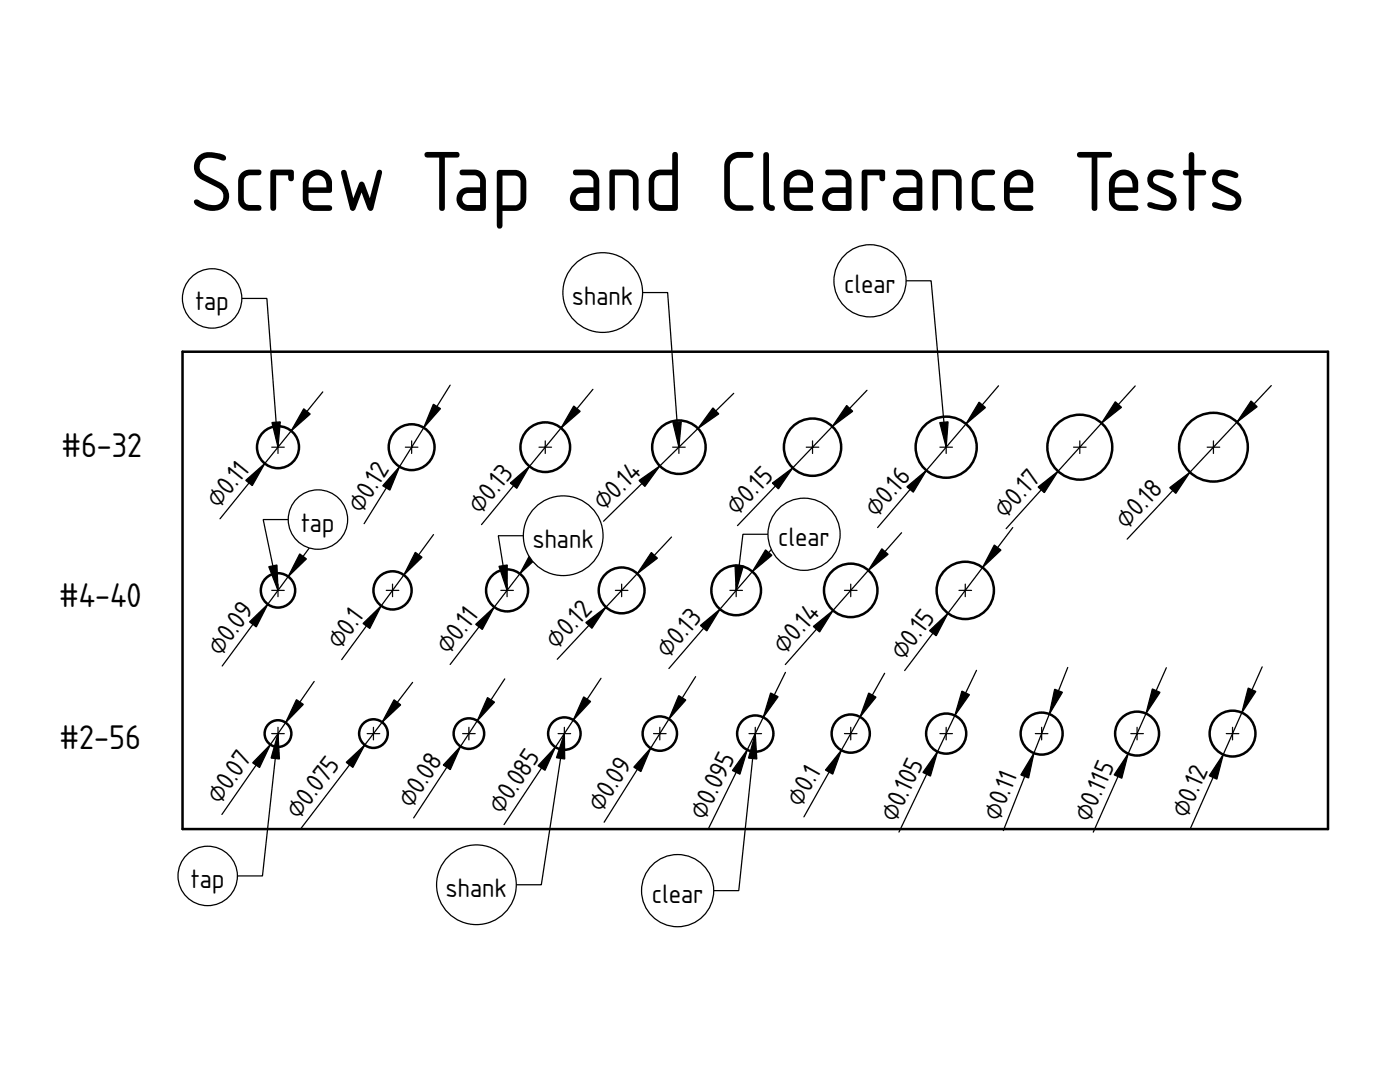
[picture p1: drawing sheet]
<svg xmlns="http://www.w3.org/2000/svg" width="279mm" height="216mm" viewBox="0 0 279 216" stroke-linecap="round" stroke-linejoin="round" font-family="sans-serif">
<g fill="none" stroke="#000" stroke-width=".5">
<path d="M36.4 70.2h228.6v95.2h-228.6z"/>
<circle cx="55.5" cy="89.2" r="4.2"/>
<circle cx="82.1" cy="89.2" r="4.6"/>
<circle cx="108.8" cy="89.2" r="5"/>
<circle cx="135.5" cy="89.2" r="5.3"/>
<circle cx="162.2" cy="89.2" r="5.7"/>
<circle cx="188.8" cy="89.2" r="6.1"/>
<circle cx="215.5" cy="89.2" r="6.5"/>
<circle cx="242.2" cy="89.2" r="6.9"/>
<circle cx="55.5" cy="117.8" r="3.4"/>
<circle cx="78.3" cy="117.8" r="3.8"/>
<circle cx="101.2" cy="117.8" r="4.2"/>
<circle cx="124.1" cy="117.8" r="4.6"/>
<circle cx="146.9" cy="117.8" r="5"/>
<circle cx="169.8" cy="117.8" r="5.3"/>
<circle cx="192.6" cy="117.8" r="5.7"/>
<circle cx="55.5" cy="146.4" r="2.67"/>
<circle cx="74.5" cy="146.4" r="2.86"/>
<circle cx="93.6" cy="146.4" r="3"/>
<circle cx="112.6" cy="146.4" r="3.2"/>
<circle cx="131.7" cy="146.4" r="3.4"/>
<circle cx="150.7" cy="146.4" r="3.6"/>
<circle cx="169.8" cy="146.4" r="3.8"/>
<circle cx="188.8" cy="146.4" r="4"/>
<circle cx="207.9" cy="146.4" r="4.2"/>
<circle cx="226.9" cy="146.4" r="4.4"/>
<circle cx="246" cy="146.4" r="4.6"/>
</g>
<g fill="#000" stroke="#080808" stroke-width=".25">
<path d="M55.5 88v2.5zM54.2 89.2h2.5z" fill-rule="evenodd"/>
<path d="M82.1 88v2.5zM80.9 89.2h2.5z" fill-rule="evenodd"/>
<path d="M108.8 88v2.5zM107.6 89.2h2.5z" fill-rule="evenodd"/>
<path d="M135.5 88v2.5zM134.2 89.2h2.5z" fill-rule="evenodd"/>
<path d="M162.2 88v2.5zM160.9 89.2h2.5z" fill-rule="evenodd"/>
<path d="M188.8 88v2.5zM187.6 89.2h2.5z" fill-rule="evenodd"/>
<path d="M215.5 88v2.5zM214.2 89.2h2.5z" fill-rule="evenodd"/>
<path d="M242.2 88v2.5zM240.9 89.2h2.5z" fill-rule="evenodd"/>
<path d="M55.5 116.6v2.5zM54.2 117.8h2.5z" fill-rule="evenodd"/>
<path d="M78.3 116.6v2.5zM77.1 117.8h2.5z" fill-rule="evenodd"/>
<path d="M101.2 116.6v2.5zM99.9 117.8h2.5z" fill-rule="evenodd"/>
<path d="M124.1 116.6v2.5zM122.8 117.8h2.5z" fill-rule="evenodd"/>
<path d="M146.9 116.6v2.5zM145.7 117.8h2.5z" fill-rule="evenodd"/>
<path d="M169.8 116.6v2.5zM168.5 117.8h2.5z" fill-rule="evenodd"/>
<path d="M192.6 116.6v2.5zM191.4 117.8h2.5z" fill-rule="evenodd"/>
<path d="M55.5 145.1v2.5zM54.2 146.4h2.5z" fill-rule="evenodd"/>
<path d="M74.5 145.1v2.5zM73.3 146.4h2.5z" fill-rule="evenodd"/>
<path d="M93.6 145.1v2.5zM92.3 146.4h2.5z" fill-rule="evenodd"/>
<path d="M112.6 145.1v2.5zM111.4 146.4h2.5z" fill-rule="evenodd"/>
<path d="M131.7 145.1v2.5zM130.4 146.4h2.5z" fill-rule="evenodd"/>
<path d="M150.7 145.1v2.5zM149.5 146.4h2.5z" fill-rule="evenodd"/>
<path d="M169.8 145.1v2.5zM168.5 146.4h2.5z" fill-rule="evenodd"/>
<path d="M188.8 145.1v2.5zM187.6 146.4h2.5z" fill-rule="evenodd"/>
<path d="M207.9 145.1v2.5zM206.6 146.4h2.5z" fill-rule="evenodd"/>
<path d="M226.9 145.1v2.5zM225.7 146.4h2.5z" fill-rule="evenodd"/>
<path d="M246 145.1v2.5zM244.7 146.4h2.5z" fill-rule="evenodd"/>
</g>
<g fill="none" stroke="#000" stroke-width=".25">
<path d="M64.4 78.2l-20.5 25.3M89.8 76.9l-17.1 27.6M118.3 77.7l-22.2 27M146.4 78.5l-25.9 25.5M173 77.9l-25.8 27M199.3 77l-24.2 28.3M226.6 77l-25.8 28.5M253.7 76.9l-28.8 30.7M63.5 107l-19.2 25.9M86.5 106.7l-18.3 24.9M109.8 106.6l-20 26M134 107.2l-22.8 24.4"/>
<path d="M156.7 106.5l-23.2 26.9M179.9 106.3l-23.2 26.3M202.1 105.3l-21.6 28.5M62.7 136l-18.4 26.5M82.3 136.2l-22.4 29.3M100.7 135.5l-18.1 27.7M119.9 135.3l-19.3 29.2M138.8 135l-18.2 29.1M156.7 134.2l-15.4 31.3M176.5 134.3l-16.1 28.7M194.9 133.8l-15.5 32.2M213.1 133.2l-12.9 32.5"/>
<path d="M232.8 133.2l-14.6 32.8M251.9 133.1l-14.3 32.1M112.6 146.4l-4.6 30.1h-5"/>
</g>
<g fill="#000" stroke="#000" stroke-width=".25">
<path d="M49 95.8l3.8-3.3-2.5 4.4zM60.6 81.6l1.3 1-3.8 3.4zM79.7 93.1l-1.9 4.7-1.4-.9zM86.5 80.7l1.4 .8-3.3 3.8zM101.8 96.4l3.9-3.3-2.6 4.3zM114.5 81l1.3 1.1-3.8 3.3zM127.5 95.9l4.2-2.9-3 4.1zM142.3 81.4l1.1 1.2-4.1 2.9zM154.1 96.4l4.1-3-2.8 4.1zM169 80.9l1.2 1.2-4.1 3zM181 97.1l3.9-3.2-2.6 4.3zM195.4 80.2l1.3 1.1-3.9 3.3z"/>
<path d="M207.2 97.2l4-3.2-2.8 4.3zM222.6 80.2l1.2 1.1-4 3.1zM233.4 97.3l4.1-3.1-2.8 4.2zM249.7 80l1.2 1.2-4 3zM59.8 110.5l1.4 1-3.7 3.5zM82.9 110.2l1.3 1-3.6 3.5zM106.1 110l1.4 1-3.7 3.5zM130 110.2l1.2 1.2-4 3.1zM152.8 109.7l1.2 1.1-3.8 3.3zM176 109.5l1.2 1.1-3.9 3.2zM198.4 108.8l1.4 1-3.7 3.4zM49.8 124.1l3.6-3.5-2.3 4.5z"/>
<path d="M72.5 124.4l3.6-3.5-2.3 4.5zM94.9 124.6l3.7-3.5-2.3 4.5zM116.9 124.2l4-3.1-2.8 4.3zM139.8 124.8l3.9-3.2-2.6 4.3zM162.3 125l4-3.2-2.7 4.3zM185.5 125.9l3.7-3.5-2.4 4.5zM54 148.6l-2.2 4.6-1.4-1zM59.2 139.6l1.3 1-3.5 3.6zM69.1 152.1l3.7-3.4-2.4 4.4zM78.6 139.6l1.4 1-3.7 3.5zM91.9 148.9l-2 4.7-1.4-.9zM97.3 139.2l1.4 .9-3.4 3.7z"/>
<path d="M110.8 149.1l-2 4.6-1.4-.9zM112.6 146.4l.1 5-1.6-.2zM116.5 139.1l1.4 .9-3.5 3.7zM129.9 149.3l-2 4.7-1.4-.9zM135.5 138.8l1.4 .9-3.4 3.8zM149.1 149.6l-1.4 4.9-1.5-.8zM153.8 138.3l1.5 .7-3 4.1zM167.9 149.7l-1.7 4.8-1.5-.8zM173.4 138.3l1.4 .8-3.2 4zM187.1 150l-1.4 4.9-1.5-.8zM192 137.9l1.5 .7-2.9 4.2zM206.3 150.3l-1 4.9-1.6-.6z"/>
<path d="M210.5 137.5l1.5 .6-2.6 4.4zM225.1 150.4l-1.2 4.9-1.5-.7zM230 137.5l1.5 .6-2.8 4.3zM244.1 150.6l-1.2 4.9-1.6-.7zM249.1 137.3l1.5 .7-2.8 4.2z"/>
</g>
<path d="M150.7 117.8h.1" fill="none" stroke="#000" stroke-width=".2"/>
<circle cx="95.1" cy="176.5" r="8" fill="#fff" stroke="#000" stroke-width=".25"/>
<path d="M150.7 117.8h.1" fill="none" stroke="#000" stroke-width=".2"/>
<path d="M55.5 146.4l-3.1 28.4h-5" fill="none" stroke="#000" stroke-width=".25"/>
<path d="M55.5 146.4l.3 5-1.7-.1z" fill="#000" stroke="#000" stroke-width=".25"/>
<circle cx="41.5" cy="174.8" r="5.9" fill="#fff" stroke="#000" stroke-width=".25"/>
<path d="M150.7 117.8h.1" fill="none" stroke="#000" stroke-width=".2"/>
<path d="M150.7 146.4l-3.3 31.3h-5" fill="none" stroke="#000" stroke-width=".25"/>
<path d="M150.7 146.4l.3 5-1.6-.1z" fill="#000" stroke="#000" stroke-width=".25"/>
<circle cx="135.2" cy="177.7" r="7.2" fill="#fff" stroke="#000" stroke-width=".25"/>
<path d="M150.7 117.8h.1" fill="none" stroke="#000" stroke-width=".2"/>
<path d="M48.3 59.6h5l2.2 29.6" fill="none" stroke="#000" stroke-width=".25"/>
<path d="M54.3 84.3l1.6-.1-.4 5z" fill="#000" stroke="#000" stroke-width=".25"/>
<circle cx="42.3" cy="59.6" r="5.9" fill="#fff" stroke="#000" stroke-width=".25"/>
<path d="M150.7 117.8h.1" fill="none" stroke="#000" stroke-width=".2"/>
<path d="M128.2 58.4h5l2.3 30.8" fill="none" stroke="#000" stroke-width=".25"/>
<path d="M134.3 84.3l1.7-.1-.5 5z" fill="#000" stroke="#000" stroke-width=".25"/>
<circle cx="120.3" cy="58.4" r="8" fill="#fff" stroke="#000" stroke-width=".25"/>
<path d="M150.7 117.8h.1" fill="none" stroke="#000" stroke-width=".2"/>
<path d="M180.8 56h5l3 33.2" fill="none" stroke="#000" stroke-width=".25"/>
<path d="M187.5 84.3l1.7-.1-.4 5z" fill="#000" stroke="#000" stroke-width=".25"/>
<circle cx="173.6" cy="56" r="7.2" fill="#fff" stroke="#000" stroke-width=".25"/>
<path d="M150.7 117.8h.1" fill="none" stroke="#000" stroke-width=".2"/>
<path d="M57.5 103.7h-5l3 14.1" fill="none" stroke="#000" stroke-width=".25"/>
<path d="M53.6 113.1l1.7-.4 .2 5.1z" fill="#000" stroke="#000" stroke-width=".25"/>
<circle cx="63.5" cy="103.7" r="5.9" fill="#fff" stroke="#000" stroke-width=".25"/>
<path d="M150.7 117.8h.1" fill="none" stroke="#000" stroke-width=".2"/>
<path d="M104.4 106.9h-5l1.8 10.9" fill="none" stroke="#000" stroke-width=".25"/>
<path d="M99.6 113l1.6-.3v5.1z" fill="#000" stroke="#000" stroke-width=".25"/>
<circle cx="112.4" cy="106.9" r="8" fill="#fff" stroke="#000" stroke-width=".25"/>
<path d="M150.7 117.8h.1" fill="none" stroke="#000" stroke-width=".2"/>
<path d="M153.3 106.6h-5l-1.4 11.2" fill="none" stroke="#000" stroke-width=".25"/>
<path d="M146.7 112.7l1.6 .2-1.4 4.9z" fill="#000" stroke="#000" stroke-width=".25"/>
<circle cx="160.5" cy="106.6" r="7.2" fill="#fff" stroke="#000" stroke-width=".25"/>
<text font-size="15.9" x="37.9" y="42.1">Screw Tap and Clearance Tests</text>
<g font-size="6.4">
<text x="12.2" y="91.2">#6-32</text>
<text x="11.8" y="121.1">#4-40</text>
<text x="11.9" y="149.5">#2-56</text>
</g>
<g font-size="5">
<text x="168.5" y="58.4">clear</text>
<text x="39" y="62">tap</text>
<text x="114.2" y="60.8">shank</text>
<text x="43.6" y="101.6" transform="rotate(-51 43.6 101.6)">⌀0.1</text>
<text x="60.1" y="106.1">tap</text>
<text x="72.2" y="102.6" transform="rotate(-58 72.2 102.6)">⌀0.12</text>
<text x="95.8" y="102.8" transform="rotate(-51 95.8 102.8)">⌀0.13</text>
<text x="120.4" y="102.1" transform="rotate(-44 120.4 102.1)">⌀0.14</text>
<text x="147.1" y="103" transform="rotate(-46 147.1 103)">⌀0.15</text>
<text x="174.9" y="103.4" transform="rotate(-50 174.9 103.4)">⌀0.16</text>
<text x="200.6" y="103.6" transform="rotate(-48 200.6 103.6)">⌀0.17</text>
<text x="224.8" y="105.7" transform="rotate(-47 224.8 105.7)">⌀0.18</text>
<text x="106.3" y="109.3">shank</text>
<text x="155.3" y="109">clear</text>
<text x="44" y="131" transform="rotate(-54 44 131)">⌀0.09</text>
<text x="67.8" y="129.8" transform="rotate(-54 67.8 129.8)">⌀0.1</text>
<text x="89.5" y="130.7" transform="rotate(-52 89.5 130.7)">⌀0.1</text>
<text x="111.1" y="129.6" transform="rotate(-47 111.1 129.6)">⌀0.12</text>
<text x="133.3" y="131.5" transform="rotate(-49 133.3 131.5)">⌀0.13</text>
<text x="156.6" y="130.7" transform="rotate(-49 156.6 130.7)">⌀0.14</text>
<text x="180.2" y="131.9" transform="rotate(-53 180.2 131.9)">⌀0.15</text>
<text x="221.5" y="155.1" transform="rotate(-66 221.5 155.1)">5</text>
<text x="43.9" y="160.6" transform="rotate(-55 43.9 160.6)">⌀0.07</text>
<text x="82.1" y="161.3" transform="rotate(-57 82.1 161.3)">⌀0.08</text>
<text x="159.8" y="161.2" transform="rotate(-61 159.8 161.2)">⌀0.1</text>
<text x="59.6" y="163.6" transform="rotate(-53 59.6 163.6)">⌀0.075</text>
<text x="100.2" y="162.7" transform="rotate(-56 100.2 162.7)">⌀0.085</text>
<text x="120.1" y="162.2" transform="rotate(-58 120.1 162.2)">⌀0.09</text>
<text x="140.6" y="163.7" transform="rotate(-64 140.6 163.7)">⌀0.095</text>
<text x="178.7" y="164.3" transform="rotate(-64 178.7 164.3)">⌀0.105</text>
<text x="199.4" y="164" transform="rotate(-68 199.4 164)">⌀0.1</text>
<text x="217.4" y="164.3" transform="rotate(-66 217.4 164.3)">⌀0.1</text>
<text x="236.9" y="163.4" transform="rotate(-66 236.9 163.4)">⌀0.12</text>
<text x="38.1" y="177.2">tap</text>
<text x="89" y="178.9">shank</text>
<text x="130.1" y="180.1">clear</text>
</g>
</svg>
